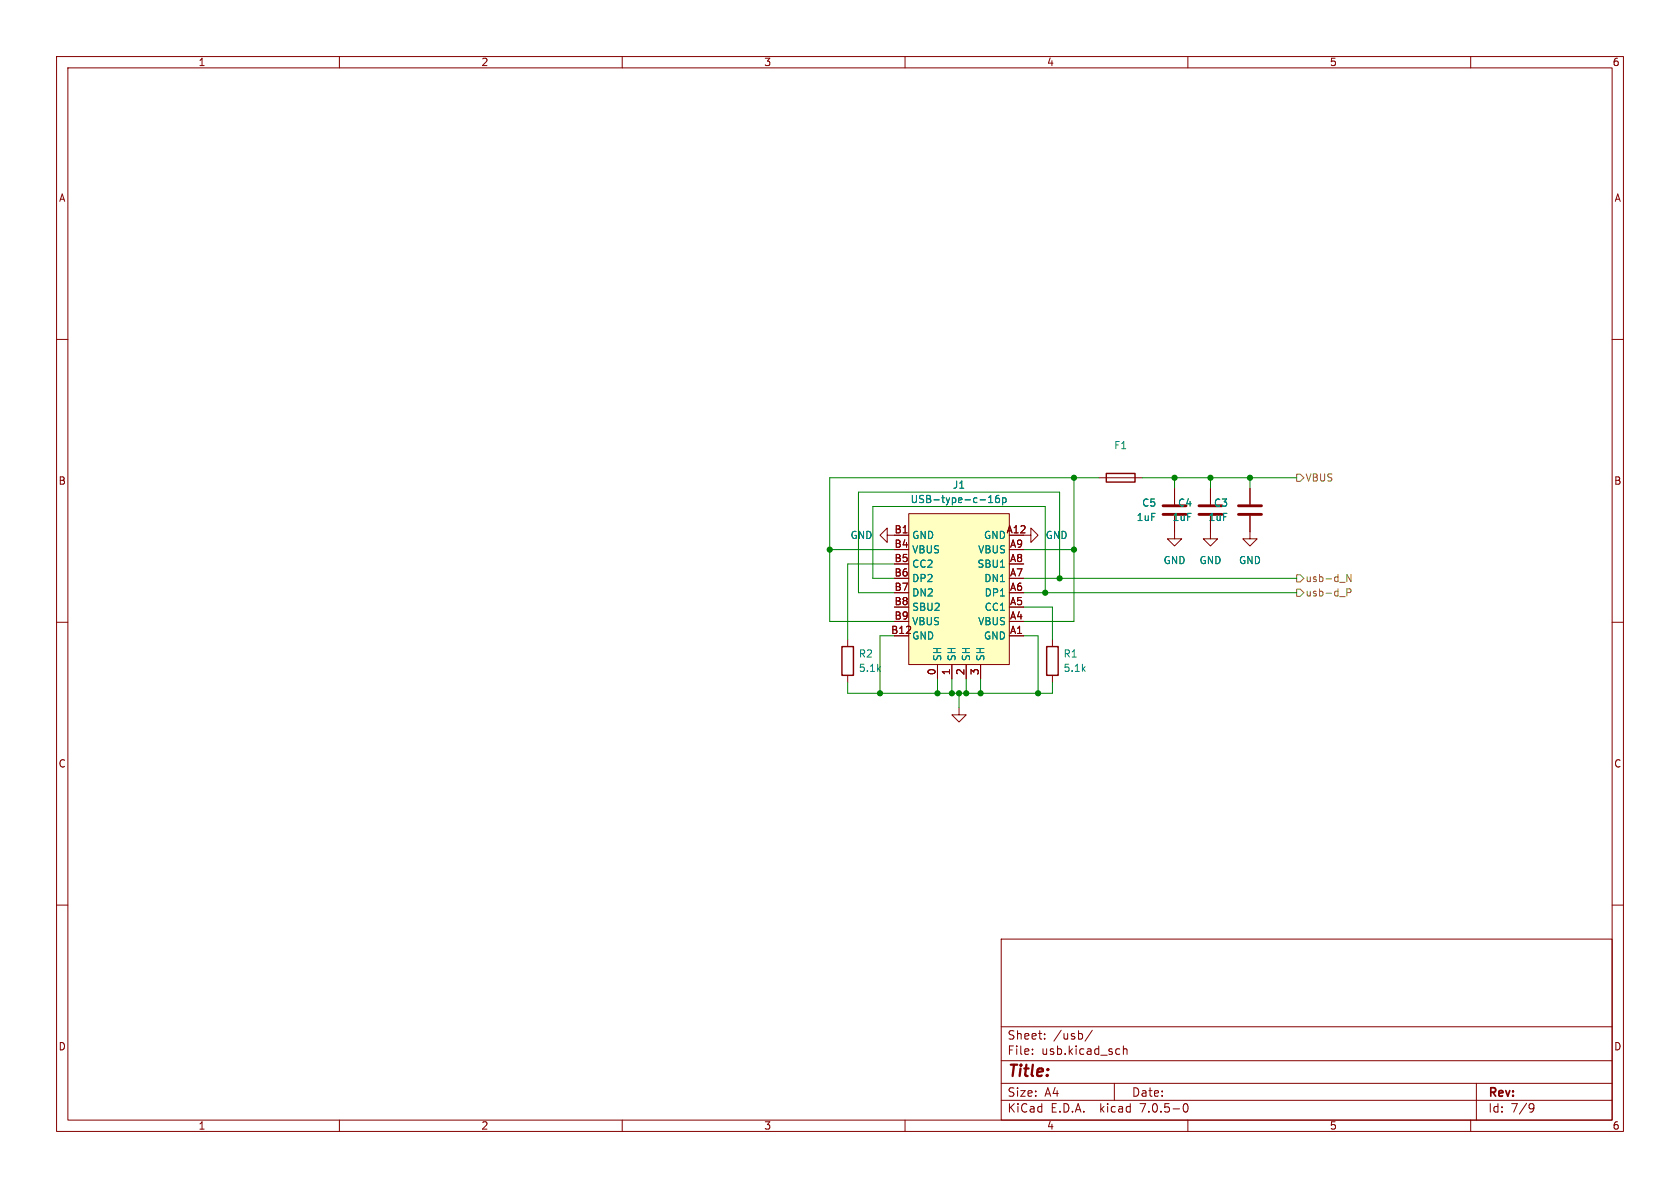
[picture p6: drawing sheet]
<svg xmlns="http://www.w3.org/2000/svg" width="297mm" height="210mm" viewBox="0 0 297 210" stroke-linecap="round" stroke-linejoin="round" font-family="sans-serif">
<g fill="none" stroke="#840000" stroke-width=".18">
<path d="M10 10h277v190h-277zM12 12h273v186h-273zM60 10v2M110 10v2M160 10v2M210 10v2M260 10v2M10 60h2M285 60h2M156.8 94.6v-1.3l-1.2 1.3 1.2 1.3v-1.3h3.9M160.7 90.8h17.7v26.7h-17.7zM181 94.6h1.2v-1.3l1.3 1.3-1.3 1.3v-1.3"/>
<path d="M194.3 84.5h7.6M207.6 91.2v4.1h-1.2l1.2 1.2 1.3-1.2h-1.3M207.6 86.4v2.8M214 91.2v4.1h-1.3l1.3 1.2 1.3-1.2h-1.3M214 86.4v2.8M221 91.2v4.1h-1.3l1.3 1.2 1.2-1.2h-1.2M221 86.4v2.8M10 110h2M149.9 113v1.3M149.9 119.4v1.3M165.7 117.5v2.5M168.3 117.5v2.5"/>
<path d="M170.8 117.5v2.5M173.4 117.5v2.5M178.4 112.4h2.6M186.1 113v1.3M186.1 119.4v1.3M285 110h2M169.5 125.1v1.3h1.3l-1.3 1.2-1.2-1.2h1.2M10 160h2M285 160h2M177 166h108v32h-108zM60 198v2M110 198v2"/>
<path d="M160 198v2M177 194.5h108M177 191.5h108M177 187.5h108M177 181.5h108M182.5 186.3v.1M182.5 185.5v.1M184.7 183.6v.1M184.7 182.8v.1M193.1 182.1l-1.3 2M197 191.5v3M197.8 185.4l.2 .1"/>
<path d="M198 186.3l-.2 .1M198.6 184.9v1.5M198.6 185.5l.2-.1 .4 .1v.9M209.3 195.2l.2-.1a.81 .81 0 0 1 .6 .6 .81 .81 0 0 1-.3 .8l-.1 .1a.81 .81 0 0 1-.4-1.4zM210 198v2M260 198v2M261 191.5v6.5M270.5 195.2l.4-.1 .2 .1a.99 .99 0 0 1-.4 1.4h-.2M271.2 195.7l-.3 .3h-.4"/>
</g>
<path d="M195.6 83.7h5.1v1.5h-5.1zM148.8 114.3h2.1v5.1h-2.1zM185 114.3h2.1v5.1h-2.1z" fill="none" stroke="#840000" stroke-width=".25"/>
<path d="M160.7 90.8h17.7v26.7h-17.7z" fill="#ffffc2" stroke="#ffffc2" stroke-width=".18"/>
<path d="M173.3 88.4h.9M174.8 88.8h.7M174.8 87.9l.3-.3v1.2M176.6 87.6h-.4a.85 .85 0 0 0 0 1.2l.5-.1v-.4l-.2-.2h-.4l-.1 .2M177.3 88.1l.3-.1 .3 .2-.2 .6h-.4M177.3 88v1.3" fill="none" stroke="#008484" stroke-width=".18"/>
<path d="M205.6 90.9h4.1M205.6 89.4h4.1M212 90.9h4M212 89.4h4M218.9 90.9h4.1M218.9 89.4h4.1" fill="none" stroke="#840000" stroke-width=".51"/>
<path d="M229.2 83.8h.7l.6 .7-.6 .6h-.7zM229.2 104.1h.7l.6 .7-.6 .6h-.7zM229.2 101.6h.7l.6 .6-.6 .7h-.7zM238.1 104.7h.6l.1-.2v-.3l-.7-.1v1.3M238.8 101.5v1.3l-.7-1.3v1.3" fill="none" stroke="#848400" stroke-width=".18"/>
<g fill="none" stroke="#008400" stroke-width=".18">
<path d="M146.7 97.2h11.4M158.1 99.7h-8.2v13.3M181 97.2h8.9M189.9 84.5v25.4h-8.9M194.3 84.5h-47.6v25.4h11.4M201.9 84.5h27.3M207.6 84.5v1.9M214 84.5v1.9M221 84.5v1.9M158.1 102.2h-3.8v-12.7h30.5v15.3M158.1 112.4h-2.5v10.2M181 104.8h48.2"/>
<path d="M181 102.2h48.2M181 107.3h5.1v5.7M181 112.4h2.5v10.2M187.3 102.2v-15.2h-35.5v17.8h6.3M149.9 120.7v1.9h36.2v-1.9M165.7 120v2.6M168.3 120v2.6M169.5 122.6v2.5M170.8 120v2.6M173.4 120v2.6"/>
</g>
<g fill="#008400" stroke="#008400" stroke-width=".18">
<circle cx="221" cy="84.5" r=".46"/>
<circle cx="214" cy="84.5" r=".46"/>
<circle cx="207.6" cy="84.5" r=".46"/>
<circle cx="183.5" cy="122.6" r=".46"/>
<circle cx="184.8" cy="104.8" r=".46"/>
<circle cx="189.9" cy="97.2" r=".46"/>
<circle cx="189.9" cy="84.5" r=".46"/>
<circle cx="173.4" cy="122.6" r=".46"/>
<circle cx="146.7" cy="97.2" r=".46"/>
<circle cx="168.3" cy="122.6" r=".46"/>
<circle cx="169.5" cy="122.6" r=".46"/>
<circle cx="187.3" cy="102.2" r=".46"/>
<circle cx="165.7" cy="122.6" r=".46"/>
<circle cx="155.6" cy="122.6" r=".46"/>
<circle cx="170.8" cy="122.6" r=".46"/>
</g>
<text font-size="2.8" fill="#840000" x="178" y="190.8">Title:</text>
<g font-size="2.1" fill="#840000">
<text x="178" y="183.9">Sheet:</text>
<text x="186.2" y="183.9">/usb/</text>
<text x="178" y="186.6">File:</text>
<text x="184" y="186.6">usb.kicad_sch</text>
<text x="178" y="196.8">KiCad</text>
<text x="178" y="194">Size:</text>
<text x="184.6" y="194">A4</text>
<text x="185.7" y="196.8">E.D.A.</text>
<text x="194.4" y="196.8">kicad</text>
<text x="200" y="194">Date:</text>
<text x="201.5" y="196.8">7.0.5-0</text>
<text x="263" y="194.2">Rev:</text>
<text x="263" y="196.8">Id:</text>
<text x="267" y="196.8">7/9</text>
</g>
<g font-size="1.8" fill="#840000">
<text x="35" y="11.8">1</text>
<text x="85" y="11.8">2</text>
<text x="135" y="11.8">3</text>
<text x="185" y="11.8">4</text>
<text x="235" y="11.8">5</text>
<text x="285" y="11.8">6</text>
<text x="10.4" y="35.8">A</text>
<text x="285.4" y="35.8">A</text>
<text x="10.3" y="85.8">B</text>
<text x="285.3" y="85.8">B</text>
<text x="158.1" y="94.4">B1</text>
<text x="177.9" y="94.4">A12</text>
<text x="158.1" y="96.9">B4</text>
<text x="158.1" y="99.4">B5</text>
<text x="158.1" y="102">B6</text>
<text x="178.5" y="102">A7</text>
<text x="178.5" y="99.4">A8</text>
<text x="178.5" y="96.9">A9</text>
<text x="158.1" y="104.5">B7</text>
<text x="158.1" y="107.1">B8</text>
<text x="178.5" y="107.1">A5</text>
<text x="178.5" y="104.5">A6</text>
<text x="157.5" y="112.1">B12</text>
<text x="158.1" y="109.6">B9</text>
<text x="178.5" y="112.1">A1</text>
<text x="178.5" y="109.6">A4</text>
<text x="165.5" y="119.4" transform="rotate(-90 165.5 119.4)">0</text>
<text x="168" y="119.4" transform="rotate(-90 168 119.4)">1</text>
<text x="170.6" y="119.4" transform="rotate(-90 170.6 119.4)">2</text>
<text x="173.1" y="119.4" transform="rotate(-90 173.1 119.4)">3</text>
<text x="10.3" y="135.8">C</text>
<text x="285.3" y="135.8">C</text>
<text x="10.3" y="185.8">D</text>
<text x="285.3" y="185.8">D</text>
<text x="35" y="199.8">1</text>
<text x="85" y="199.8">2</text>
<text x="135" y="199.8">3</text>
<text x="185" y="199.8">4</text>
<text x="235" y="199.8">5</text>
<text x="285" y="199.8">6</text>
</g>
<g font-size="1.8" fill="#008484">
<text x="196.9" y="79.6">F1</text>
<text x="160.9" y="89.1">USB-type-c-16p</text>
<text x="168.4" y="86.6">J1</text>
<text x="201.9" y="89.7">C5</text>
<text x="208.2" y="89.7">C4</text>
<text x="214.6" y="89.7">C3</text>
<text x="150.3" y="95.4">GND</text>
<text x="161.2" y="95.4">GND</text>
<text x="173.9" y="95.4">GND</text>
<text x="184.8" y="95.4">GND</text>
<text x="200.9" y="92.3">1uF</text>
<text x="207.2" y="92.3">1uF</text>
<text x="213.6" y="92.3">1uF</text>
<text x="161.2" y="98">VBUS</text>
<text x="161.2" y="100.5">CC2</text>
<text x="172.8" y="100.5">SBU1</text>
<text x="172.9" y="98">VBUS</text>
<text x="205.6" y="99.9">GND</text>
<text x="212" y="99.9">GND</text>
<text x="219" y="99.9">GND</text>
<text x="161.2" y="103.1">DP2</text>
<text x="161.2" y="105.6">DN2</text>
<text x="174" y="103.1">DN1</text>
<text x="174.1" y="105.6">DP1</text>
<text x="161.2" y="113.2">GND</text>
<text x="161.2" y="108.1">SBU2</text>
<text x="161.2" y="110.7">VBUS</text>
<text x="172.9" y="110.7">VBUS</text>
<text x="173.9" y="113.2">GND</text>
<text x="174.1" y="108.1">CC1</text>
<text x="151.8" y="116.4">R2</text>
<text x="151.8" y="118.9">5.1k</text>
<text x="166.6" y="117" transform="rotate(-90 166.6 117)">SH</text>
<text x="169.1" y="117" transform="rotate(-90 169.1 117)">SH</text>
<text x="171.6" y="117" transform="rotate(-90 171.6 117)">SH</text>
<text x="174.2" y="117" transform="rotate(-90 174.2 117)">SH</text>
<text x="188" y="116.4">R1</text>
<text x="188" y="118.9">5.1k</text>
</g>
<g font-size="1.8" fill="#848400">
<text x="230.7" y="85.3">VBUS</text>
<text x="230.7" y="105.6">usb-d_P</text>
<text x="230.7" y="103.1">usb-d_N</text>
</g>
</svg>
